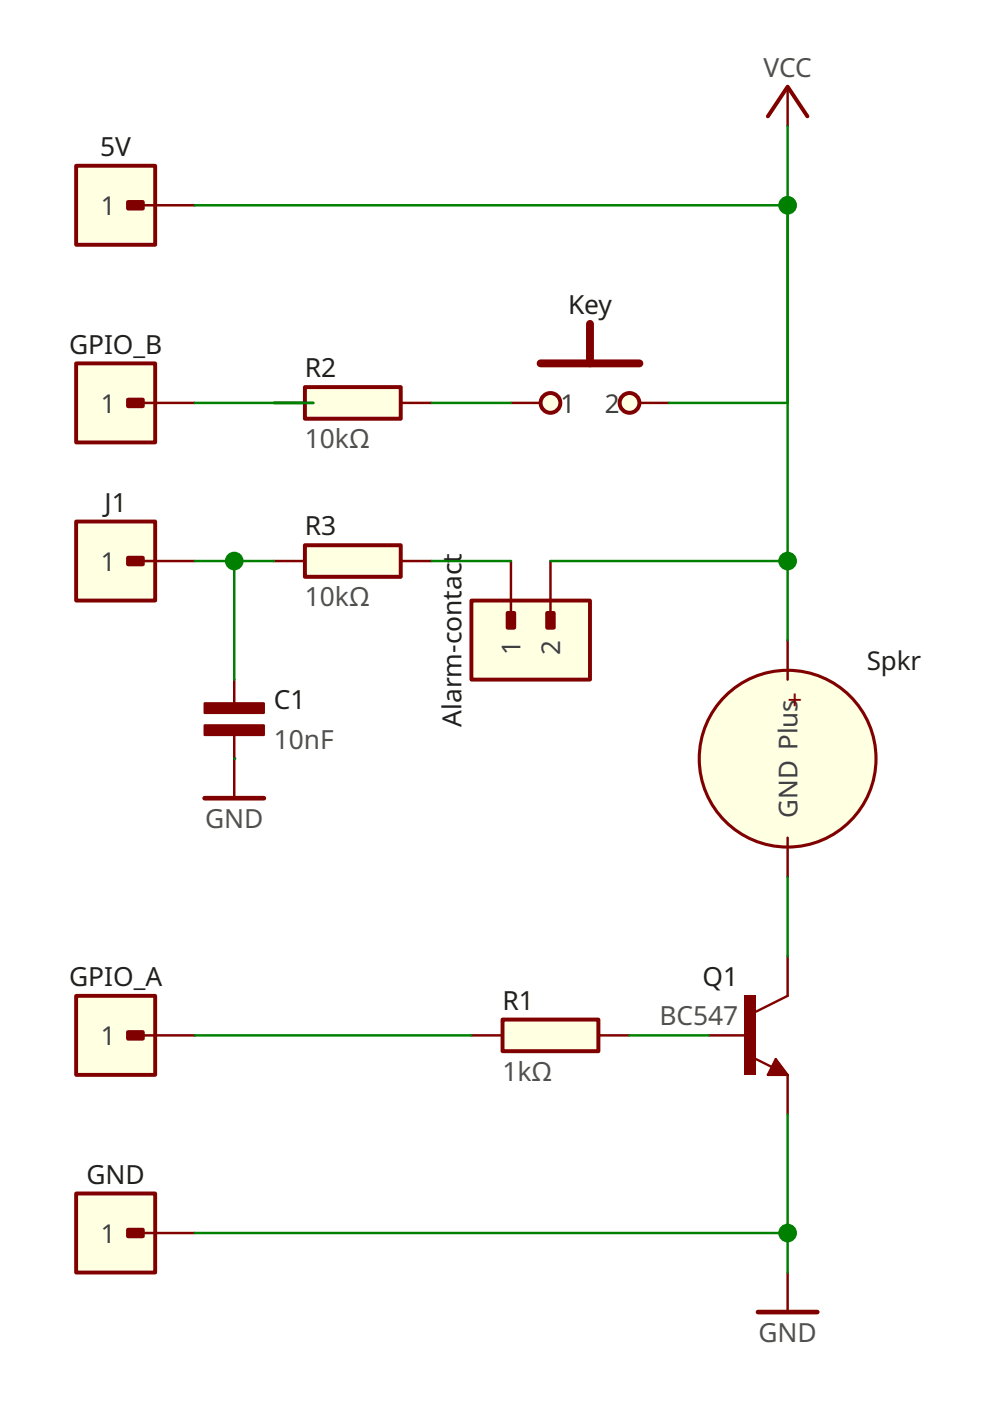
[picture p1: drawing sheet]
<svg xmlns="http://www.w3.org/2000/svg" width="210mm" height="297mm" viewBox="0 0 210 297" stroke-linecap="round" stroke-linejoin="round" font-family="sans-serif">
<path d="M64.6 82.1h20.4v6.7h-20.4z" fill-rule="evenodd" fill="#ffffe1" stroke="#800000" stroke-width=".84"/>
<path d="M58 85.4h6.6M85 85.4h6.6" fill="none" stroke="#800000" stroke-width=".52"/>
<g fill="#ffffe1" stroke="#800000" stroke-width="1.7">
<path d="M114.6 77h21z"/>
<path d="M125.1 68.7v8.3z"/>
</g>
<g fill="#ffffe1" stroke="#800000" stroke-width=".84">
<circle cx="116.7" cy="85.4" r="2.1"/>
<circle cx="133.5" cy="85.4" r="2.1"/>
</g>
<path d="M108.3 85.4h6.3M135.6 85.4h6.3" fill="none" stroke="#800000" stroke-width=".52"/>
<path d="M16.1 77h16.8v16.8h-16.8z" fill-rule="evenodd" fill="#ffffe1" stroke="#800000" stroke-width=".82"/>
<path d="M27.1 84.7h3.2v1.4h-3.2z" fill-rule="evenodd" fill="#800000" stroke="#800000" stroke-width=".82"/>
<path d="M28.7 85.4h12.6" fill="none" stroke="#800000" stroke-width=".52"/>
<g fill="#ffffe1" stroke="#800000" stroke-width=".5">
<path d="M160.3 214.5l6.7-3.4z"/>
<path d="M164.5 224.5l2.5 3.4z"/>
<path d="M162.8 227.9h4.2z"/>
<path d="M164.5 224.5l-1.7 3.4z"/>
<path d="M159.6 224.2l4.1 2.1z"/>
</g>
<g fill="#ffffe1" stroke="#800000" stroke-width=".84">
<path d="M163.6 227.5h2.6z"/>
<path d="M164.5 225.4l1.7 2.1z"/>
<path d="M164.5 225.4l-.9 1.7z"/>
<path d="M163.6 227.1h1.3z"/>
<path d="M164.5 226.2l.4 .9z"/>
</g>
<path d="M157.8 211.1h2.5v16.8h-2.5z" fill-rule="evenodd" fill="#800000"/>
<path d="M49.7 144.1v5M49.7 155.8v5.1M150.2 219.5h8.4M167 202.8v8.3M167 227.9v8.4" fill="none" stroke="#800000" stroke-width=".52"/>
<g fill="#800000" stroke="#800000" stroke-width=".49">
<path d="M43.4 149.1h12.5v2.1h-12.5z" fill-rule="evenodd"/>
<path d="M43.4 153.8h12.5v2h-12.5z" fill-rule="evenodd"/>
</g>
<path d="M106.5 216.2h20.4v6.7h-20.4z" fill-rule="evenodd" fill="#ffffe1" stroke="#800000" stroke-width=".84"/>
<path d="M49.7 160.9v8.3M99.9 219.5h6.6M126.9 219.5h6.6" fill="none" stroke="#800000" stroke-width=".52"/>
<path d="M43.4 169.2h12.6" fill="none" stroke="#800000" stroke-width=".99"/>
<path d="M16.1 253h16.8v16.8h-16.8z" fill-rule="evenodd" fill="#ffffe1" stroke="#800000" stroke-width=".82"/>
<path d="M27.1 260.7h3.2v1.4h-3.2z" fill-rule="evenodd" fill="#800000" stroke="#800000" stroke-width=".82"/>
<path d="M28.7 261.4h12.6" fill="none" stroke="#800000" stroke-width=".52"/>
<path d="M64.6 115.6h20.4v6.7h-20.4z" fill-rule="evenodd" fill="#ffffe1" stroke="#800000" stroke-width=".84"/>
<path d="M58 119h6.6M85 119h6.6" fill="none" stroke="#800000" stroke-width=".52"/>
<path d="M99.9 127.3h25.2v16.8h-25.2z" fill-rule="evenodd" fill="#ffffe1" stroke="#800000" stroke-width=".82"/>
<g fill="#800000" stroke="#800000" stroke-width=".82">
<path d="M107.6 130h1.4v3.1h-1.4z" fill-rule="evenodd"/>
<path d="M116 130h1.4v3.1h-1.4z" fill-rule="evenodd"/>
</g>
<path d="M167 18.4v8.4M108.3 119v12.5M116.7 119v12.5" fill="none" stroke="#800000" stroke-width=".52"/>
<path d="M162.8 24.7l4.2-6.3 4.2 6.3" fill="none" stroke="#800000" stroke-width=".84"/>
<circle cx="167" cy="160.9" r="18.7" fill="#ffffe1" stroke="#800000" stroke-width=".66"/>
<path d="M167 135.7v8.4M167 177.6v8.4" fill="none" stroke="#800000" stroke-width=".52"/>
<path d="M16.1 110.6h16.8v16.7h-16.8z" fill-rule="evenodd" fill="#ffffe1" stroke="#800000" stroke-width=".82"/>
<path d="M27.1 118.3h3.2v1.3h-3.2z" fill-rule="evenodd" fill="#800000" stroke="#800000" stroke-width=".82"/>
<path d="M28.7 119h12.6" fill="none" stroke="#800000" stroke-width=".52"/>
<path d="M16.1 211.1h16.8v16.8h-16.8z" fill-rule="evenodd" fill="#ffffe1" stroke="#800000" stroke-width=".82"/>
<path d="M27.1 218.8h3.2v1.4h-3.2z" fill-rule="evenodd" fill="#800000" stroke="#800000" stroke-width=".82"/>
<path d="M28.7 219.5h12.6M167 269.8v8.4" fill="none" stroke="#800000" stroke-width=".52"/>
<path d="M160.7 278.2h12.6" fill="none" stroke="#800000" stroke-width=".99"/>
<path d="M16.1 35.1h16.8v16.8h-16.8z" fill-rule="evenodd" fill="#ffffe1" stroke="#800000" stroke-width=".82"/>
<path d="M27.1 42.8h3.2v1.4h-3.2z" fill-rule="evenodd" fill="#800000" stroke="#800000" stroke-width=".82"/>
<path d="M28.7 43.5h12.6" fill="none" stroke="#800000" stroke-width=".52"/>
<g fill="none" stroke="#008000" stroke-width=".52">
<path d="M167 26.8v108.9M41.3 43.5h125.7M41.3 85.4h25.1M141.9 85.4h25.1M41.3 119h16.7M49.7 119v25.1M91.6 119h16.7M116.7 119h50.3M167 186v16.8M41.3 219.5h58.6M133.5 219.5h16.7M167 236.3v33.5"/>
<path d="M41.3 261.4h125.7"/>
</g>
<circle cx="49.7" cy="160.9" r=".26" fill="#008000"/>
<path d="M91.6 85.4h16.7" fill="none" stroke="#008000" stroke-width=".52"/>
<g fill="#008000">
<circle cx="167" cy="43.5" r="1.98"/>
<circle cx="167" cy="119" r="1.98"/>
<circle cx="167" cy="261.4" r="1.98"/>
<circle cx="49.7" cy="119" r="1.98"/>
</g>
<g font-size="5.6" fill="#505050">
<text x="161.9" y="16.3">VCC</text>
<text x="64.6" y="95.1">10kΩ</text>
<text x="64.6" y="128.6">10kΩ</text>
<text x="58" y="158.8">10nF</text>
<text x="43.5" y="175.5">GND</text>
<text x="139.8" y="217.4">BC547</text>
<text x="106.5" y="229.2">1kΩ</text>
<text x="160.8" y="284.5">GND</text>
</g>
<g font-size="5.6" fill="#202020">
<text x="21.3" y="33">5V</text>
<text x="120.4" y="66.6">Key</text>
<text x="14.6" y="75">GPIO_B</text>
<text x="64.6" y="80">R2</text>
<text x="22.2" y="108.5">J1</text>
<text x="64.6" y="113.5">R3</text>
<text x="58" y="150.4">C1</text>
<text x="97.9" y="154.1" transform="rotate(-90 97.9 154.1)">Alarm-contact</text>
<text x="14.7" y="209">GPIO_A</text>
<text x="149" y="209">Q1</text>
<text x="106.5" y="214.1">R1</text>
<text x="18.3" y="250.9">GND</text>
</g>
<g font-size="5.5" fill="#404040">
<text x="21.4" y="45.6">1</text>
<text x="21.4" y="87.5">1</text>
<text x="118.8" y="87.5">1</text>
<text x="128.2" y="87.5">2</text>
<text x="21.4" y="121">1</text>
<text x="110.4" y="138.8" transform="rotate(-90 110.4 138.8)">1</text>
<text x="118.8" y="138.8" transform="rotate(-90 118.8 138.8)">2</text>
<text x="169.1" y="173.4" transform="rotate(-90 169.1 173.4)">GND Plus</text>
<text x="21.4" y="221.6">1</text>
<text x="21.4" y="263.5">1</text>
</g>
<text font-size="5.5" fill="#202020" x="183.8" y="142">Spkr</text>
<text font-size="5.5" fill="#800000" x="167" y="150.4">+</text>
</svg>
